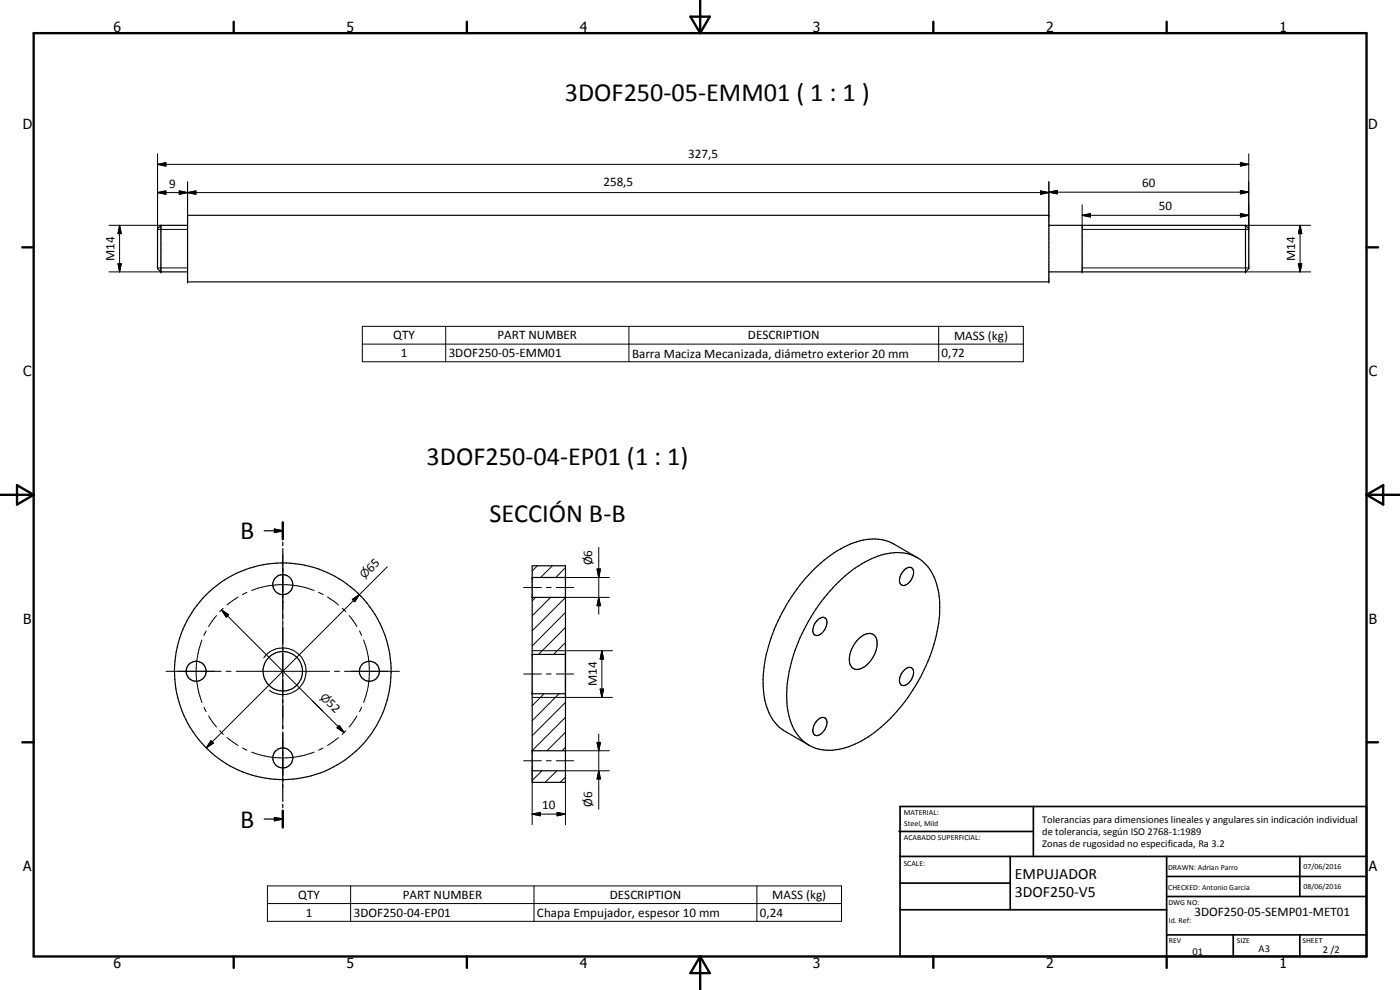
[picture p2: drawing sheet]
<svg xmlns="http://www.w3.org/2000/svg" width="420mm" height="297mm" viewBox="0 0 420 297" stroke-linecap="round" stroke-linejoin="round" font-family="sans-serif">
<g fill="#000">
<circle cx="47.3" cy="68.6" r=".18"/>
<circle cx="48.3" cy="67.6" r=".18"/>
<circle cx="324.8" cy="67.6" r=".18"/>
<circle cx="373.8" cy="67.6" r=".18"/>
<circle cx="374.8" cy="68.6" r=".18"/>
<circle cx="48.3" cy="81.6" r=".18"/>
<circle cx="56.3" cy="84.6" r=".18"/>
<circle cx="314.8" cy="84.6" r=".18"/>
<circle cx="324.8" cy="81.6" r=".18"/>
<circle cx="373.8" cy="81.6" r=".18"/>
<circle cx="159.7" cy="179.2" r=".18"/>
<circle cx="159.7" cy="173.3" r=".18"/>
<circle cx="169.7" cy="179.2" r=".18"/>
<circle cx="169.7" cy="173.3" r=".18"/>
<circle cx="159.7" cy="208.2" r=".18"/>
<circle cx="169.7" cy="208.2" r=".18"/>
</g>
<g fill="none" stroke="#000" stroke-width=".35">
<path d="M48.3 67.6v14M48.3 67.6l-1 1v12l1 1M48.3 67.6h8M56.3 64.6h258.5v20h-258.5zM314.8 67.6h59M324.8 67.6v14M373.8 67.6l1 1v12l-1 1M373.8 67.6v14M48.3 81.6h8M314.8 81.6h59M79.3 159.3h5.6M82.4 158.7l2.5 .6-2.5 .5z"/>
<path d="M84.9 156.7v5.1M84.9 162.7v1M84.9 164.6v5.1M84.9 170.6v1M84.9 172.5v5M84.9 178.4v1.1M159.7 169.8h10v64.9h-10zM159.7 179.2h10M159.7 173.3h10M250.9 175.4a30 30 0 0 1 16.4-9.5 12.1 12.1 0 0 1 14 10 36.3 36.3 0 0 1-2.8 22.4 50 50 0 0 1-19.9 24 17.3 17.3 0 0 1-14.5 1.9 13.8 13.8 0 0 1-7.7-11.1 41.3 41.3 0 0 1 4.9-24.3 52.9 52.9 0 0 1 9.6-13.4zM271.1 171.3a1.7 1.7 0 0 1 2.8-.6 3.8 3.8 0 0 1-3 4.9 1.71 1.71 0 0 1-.8-2.5zM275.3 167.3l-7-4.1a14.5 14.5 0 0 0-13.1 0 44.7 44.7 0 0 0-19.8 19.4 41.8 41.8 0 0 0-6 26.7 13.9 13.9 0 0 0 6.3 10.2l7.1 4.1"/>
<path d="M84.9 180.3v5.1M84.9 186.3v1M84.9 188.2v5.1M84.9 194.1v1.1M84.9 196v5.1M159.7 196.3h10M245.4 186a1.52 1.52 0 0 1 2.7 0 4 4 0 0 1-3.2 4.7 1.99 1.99 0 0 1-.6-3zM257.6 191.8a3.6 3.6 0 0 1 4.6-1.3 3.6 3.6 0 0 1 1 3.6 8.1 8.1 0 0 1-6 6.8 2.64 2.64 0 0 1-2.3-3 9.1 9.1 0 0 1 2.7-6.1zM84.9 202v1M84.9 203.9v5.1M84.9 209.8v1.1M84.9 211.8v5"/>
<path d="M84.9 217.7v1.1M84.9 219.6v5.1M159.7 208.2h10M245.4 216a1.5 1.5 0 0 1 2-.7 1.5 1.5 0 0 1 .7 2 3.4 3.4 0 0 1-3.5 3.3 2.33 2.33 0 0 1-.2-3.3zM271.1 201.3a1.76 1.76 0 0 1 2.8-.6 3.9 3.9 0 0 1-2.8 5l-.4-.1a2.34 2.34 0 0 1-.3-3.3zM84.9 225.6v1M84.9 227.5v5.1M84.9 233.4v1.1M84.9 235.4v5.1M159.7 225.3h10M159.7 231.3h10M79.3 245.7h5.6"/>
<path d="M82.4 245.3l2.5 .4-2.5 .6zM84.9 241.3v1.1M84.9 243.2v5.1"/>
<circle cx="84.9" cy="175.4" r="2.99"/>
<circle cx="58.9" cy="201.4" r="3"/>
<circle cx="84.9" cy="201.4" r="32.5"/>
<circle cx="84.9" cy="201.4" r="5.9"/>
<circle cx="110.9" cy="201.4" r="3"/>
<circle cx="84.9" cy="227.4" r="3"/>
</g>
<g fill="none" stroke="#000" stroke-width=".3">
<path d="M47.3 57.8l2.5-.5v1zM47.3 49.3l2.5-.5v1zM47.3 57.8h267.5M47.3 46.1v22.5M47.3 49.3h327.5M53.8 57.3l2.5 .5-2.5 .5zM53.8 57.3l5 1v-1l-5 1zM56.3 57.8l2.5-.5v1zM56.3 54.6v10M312.3 57.3l2.5 .5-2.5 .5zM314.8 57.7l2.5-.6v1.1zM314.8 54.5v10.1"/>
<path d="M314.8 57.7h60M372.3 57.1l2.5 .6-2.5 .5zM372.3 48.8l2.5 .5-2.5 .5zM374.8 46.1v22.5M32.7 67.6h15.6M35.4 79.1h1l-.5 2.5zM35.9 67.6l.5 2.5h-1zM35.9 67.6v14M47.3 68.8h9M324.8 64.6l2.5-.5v1zM324.8 68.8h50M324.8 64.6h50"/>
<path d="M324.8 61.4v6.2M372.3 64.1l2.5 .5-2.5 .5zM373.8 67.6h19.5M389.7 79.1h1l-.5 2.5zM390.2 67.6l.5 2.5h-1zM390.2 67.6v14M32.7 81.6h15.6M47.3 80.4h9M108.7 97.9h198.4v10.6h-198.4zM133.8 97.9v10.6M188.8 97.9v10.6M281.7 97.9v10.6"/>
<path d="M324.8 80.4h50M373.8 81.6h19.5M108.7 103.3h198.4M71.4 179.1l-3.3 2.4M74.1 177.7l-1.3 .7M75.5 177.2a25.9 25.9 0 0 1 18.8 0M84.9 166.4v16.5M95.6 177.7l1.4 .7M98.3 179.1l3.3 2.4M105.7 179.8l2.2-1.4-1.4 2.2zM116.2 170.1l-54.3 54.3M157.2 176.3h5.3"/>
<path d="M160.7 179.2l-1 1.1M161.3 169.8l-1.6 1.5M163.9 176.3h1.5M165.3 179.2l-5.6 5.6M165.8 169.8l-3.5 3.5M167 176.3h5.2M169.7 179.3l-10 10M169.7 170.3l-2.9 3M169.7 173.3h13.2M169.7 179.2h13.2M179.2 170.7h1l-.5 2.6zM179.7 179.2l.5 2.5h-1z"/>
<path d="M179.7 164.3v20M60.6 192a25.9 25.9 0 0 0 0 18.8M61.9 189.3l-.7 1.4M65 184.7l-2.4 3.3M66.5 183l2.1 1.4-.7 .8zM66.5 183l36.8 36.8M67 182.5l-1.1 1.1M79.2 197.4a7 7 0 0 1 9.7-1.7 7 7 0 0 1 1.7 9.7 7 7 0 0 1-9.8 1.7M84.9 184.4v1.5M84.9 187.4v28M102.7 182.5l1.1 1.1M104.8 184.7l2.3 3.3"/>
<path d="M107.9 189.3l.6 1.4M109.1 192a26.2 26.2 0 0 1 0 18.8M159.7 195.2h24.1M169.7 192.8l-3.6 3.5M169.7 188.3l-8.1 8M169.7 183.8l-10 10M180.6 195.2l.5 2.5h-1zM180.6 195.2v14.1M49.9 201.4h16.5M61.2 212.2l.7 1.3M62.6 214.8l2.4 3.3M65.9 219.2l1.1 1.1"/>
<path d="M67.8 201.4h1.6M70.9 201.4h28M84.9 216.9v1.5M84.9 219.9v16.5M93.8 210.4l3 2.9M100.4 201.4h1.5M101.1 218.4l.7-.7 1.5 2.1zM103.3 219.8l-.6 .5M103.4 201.4h16.5M103.8 219.2l-.5 .6M107.1 214.8l-2.3 3.3M108.5 212.2l-.6 1.3"/>
<path d="M157.2 202.2h5.3M159.7 209.3h24.1M163.3 208.2l-3.6 3.6M163.9 202.2h1.5M167 202.2h5.2M167.8 208.2l-8.1 8M169.7 219.7l-5.5 5.6M169.7 215.2l-10 10M169.7 210.7l-10 10M180.1 206.8h1l-.5 2.5zM63.3 222.2l.7 .8-2.1 1.4zM68.1 221.3l3.3 2.4"/>
<path d="M72.8 224.4l1.3 .7M75.5 225.7a26.1 26.1 0 0 0 18.8 0M97 224.4l-1.4 .7M101.6 221.3l-3.3 2.4M157.2 228.3h5.3M159.7 231.3v16.1M162.6 231.3l-2.9 2.9M163.9 228.3h1.5M167 228.3h5.2M167.1 231.3l-3.5 3.4M169.7 224.2l-1.1 1.1M169.7 233.2l-1.6 1.5"/>
<path d="M169.7 225.3h13.2M179.2 222.8h1l-.5 2.5zM179.7 231.3l.5 2.4h-1zM179.7 220.3v22.5M182.9 231.3h-13.2v16.1M159.7 244.3l2.5-.5v1zM159.7 244.3h10M167.2 243.8l2.5 .5-2.5 .5zM80.3 265.8h172.2v10.6h-172.2zM80.3 271.1h172.2M105.2 265.8v10.6M160.3 265.8v10.6"/>
<path d="M227.1 265.8v10.6"/>
</g>
<g fill="none" stroke="#000" stroke-width=".71">
<path d="M10.1 9.9h400v277.1h-400zM70.1 6.5v3.4M140.1 6.5v3.4M207.2 5h5.8l-2.9 4.9zM210.1 0v9.9M280.1 6.5v3.4M350.1 6.5v3.4M6.7 74.2h3.4M410.1 74.2h3.5M.1 148.5h10M5.1 145.6l5 2.9-5 2.9zM84.9 156.7v5.1"/>
<path d="M410.1 148.5h10M410.1 148.5l5-2.9v5.8zM6.7 222.7h3.4M410.1 222.7h3.5M84.9 243.2v5.1M70.1 287v3.4M140.1 287v3.4M210.1 287v10M210.1 287l2.9 5h-5.8zM280.1 287v3.4M350.1 287v3.4"/>
</g>
<g fill="none" stroke="#000" stroke-width=".51">
<path d="M269.8 249.5h40.3M270.1 242h140v45h-140zM270.1 257h140M303.2 257v16M310.1 242v15M350.1 257v30M390.1 257v12M270.1 265h33.1M270.1 273h80M350.1 269h60M350.1 263h60M350.1 280.5h60"/>
<path d="M370.1 280.5v6.5M390.1 280.5v6.5"/>
</g>
<g fill="#000">
<path d="M47.3 57.8l2.5-.5v1zM47.3 49.3l2.5-.5v1zM53.8 57.3l2.5 .5-2.5 .5zM56.3 57.8l2.5-.5v1zM312.3 57.3l2.5 .5-2.5 .5zM314.8 57.7l2.5-.6v1.1zM372.3 57.1l2.5 .6-2.5 .5zM372.3 48.8l2.5 .5-2.5 .5zM35.4 79.1h1l-.5 2.5zM35.9 67.6l.5 2.5h-1zM324.8 64.6l2.5-.5v1zM372.3 64.1l2.5 .5-2.5 .5z"/>
<path d="M389.7 79.1h1l-.5 2.5zM390.2 67.6l.5 2.5h-1zM82.4 158.7l2.5 .6-2.5 .5zM179.2 170.7h1l-.5 2.6zM66.5 183l2.1 1.4-.7 .8zM105.7 179.8l2.2-1.4-1.4 2.2zM179.7 179.2l.5 2.5h-1zM180.6 195.2l.5 2.5h-1zM101.1 218.4l.7-.7 1.5 2.1zM180.1 206.8h1l-.5 2.5zM63.3 222.2l.7 .8-2.1 1.4zM179.2 222.8h1l-.5 2.5z"/>
<path d="M179.7 231.3l.5 2.4h-1zM82.4 245.3l2.5 .4-2.5 .6zM159.7 244.3l2.5-.5v1zM167.2 243.8l2.5 .5-2.5 .5z"/>
</g>
<g font-size="7.9">
<text x="169.5" y="30.4">3DOF250-05-EMM01 ( 1 : 1 )</text>
<text x="128" y="139.4">3DOF250-04-EP01 (1 : 1)</text>
<text x="72.1" y="161.8">B</text>
<text x="146.9" y="156.7">SECCIÓN B-B</text>
<text x="72.1" y="248.3">B</text>
</g>
<g font-size="4.7">
<text x="304.6" y="263.8">EMPUJADOR</text>
<text x="304.6" y="269.2">3DOF250-V5</text>
</g>
<g font-size="4.2">
<text x="34" y="9.6">6</text>
<text x="104" y="9.6">5</text>
<text x="174" y="9.6">4</text>
<text x="244" y="9.6">3</text>
<text x="314" y="9.6">2</text>
<text x="384" y="9.6">1</text>
<text x="6.8" y="38.7">D</text>
<text x="410.6" y="38.7">D</text>
<text x="7" y="112.9">C</text>
<text x="410.8" y="112.9">C</text>
<text x="7" y="187.1">B</text>
<text x="410.8" y="187.1">B</text>
<text x="7" y="261.4">A</text>
<text x="410.8" y="261.4">A</text>
<text x="34" y="290.4">6</text>
<text x="104" y="290.4">5</text>
<text x="174" y="290.4">4</text>
<text x="244" y="290.4">3</text>
<text x="314" y="290.4">2</text>
<text x="384" y="290.4">1</text>
</g>
<g font-size="3.9">
<text x="206.6" y="47.3">327,5</text>
<text x="50.8" y="56.3">9</text>
<text x="181.1" y="55.7">258,5</text>
<text x="342.8" y="56.1">60</text>
<text x="347.8" y="63.1">50</text>
<text x="34.4" y="78.3" transform="rotate(-90 34.4 78.3)">M14</text>
<text x="388.7" y="78.3" transform="rotate(-90 388.7 78.3)">M14</text>
<text x="118" y="101.9">QTY</text>
<text x="149.3" y="101.9">PART NUMBER</text>
<text x="224.5" y="101.9">DESCRIPTION</text>
<text x="286.3" y="101.9">MASS (kg)</text>
<text x="120.3" y="107.1">1</text>
<text x="134.7" y="107.1">3DOF250-05-EMM01</text>
<text x="189.7" y="107.3">Barra Maciza Mecanizada, diámetro exterior 20 mm</text>
<text x="282.6" y="107.1">0,72</text>
<text x="111.4" y="171.9" transform="rotate(-45 111.4 171.9)">65</text>
<text x="177.7" y="169.6" transform="rotate(-90 177.7 169.6)">Ø6</text>
<text x="179.1" y="206" transform="rotate(-90 179.1 206)">M14</text>
<text x="97.9" y="211.4" transform="rotate(45 97.9 211.4)">52</text>
<text x="162.7" y="242.7">10</text>
<text x="177.7" y="242.1" transform="rotate(-90 177.7 242.1)">Ø6</text>
<text x="89.5" y="269.7">QTY</text>
<text x="120.9" y="269.7">PART NUMBER</text>
<text x="183" y="269.7">DESCRIPTION</text>
<text x="231.8" y="269.8">MASS (kg)</text>
<text x="91.8" y="275">1</text>
<text x="106.2" y="275">3DOF250-04-EP01</text>
<text x="161.2" y="275.1">Chapa Empujador, espesor 10 mm</text>
<text x="228.1" y="275">0,24</text>
<text x="358.5" y="275">3DOF250-05-SEMP01-MET01</text>
</g>
<g font-size="3.3">
<text x="109.4" y="173.9" transform="rotate(-45 109.4 173.9)">⌀</text>
<text x="95.9" y="209.4" transform="rotate(45 95.9 209.4)">⌀</text>
</g>
<g font-size="3.1">
<text x="312.7" y="246.8">Tolerancias para dimensiones lineales y angulares sin indicación individual</text>
<text x="312.7" y="250.4">de tolerancia, según ISO 2768-1:1989</text>
<text x="312.7" y="254">Zonas de rugosidad no especificada, Ra 3.2</text>
<text x="357.9" y="286.4">01</text>
<text x="377.7" y="285.6">A3</text>
<text x="397" y="285.9">2 /2</text>
</g>
<g font-size="2.4">
<text x="271.2" y="244.4">MATERIAL:</text>
<text x="271.3" y="252">ACABADO SUPERFICIAL:</text>
<text x="271.4" y="247.9">Steel, Mild</text>
<text x="271.2" y="259.7">SCALE:</text>
<text x="350.6" y="261">DRAWN: Adrian Parro</text>
<text x="391.2" y="260.6">07/06/2016</text>
<text x="350.6" y="267">CHECKED: Antonio Garcia</text>
<text x="391.2" y="266.7">08/06/2016</text>
<text x="350.6" y="271.4">DWG NO:</text>
<text x="350.8" y="276.9">Id. Ref:</text>
<text x="350.8" y="282.8">REV</text>
<text x="371.2" y="282.9">SIZE</text>
<text x="390.9" y="282.9">SHEET</text>
</g>
</svg>
